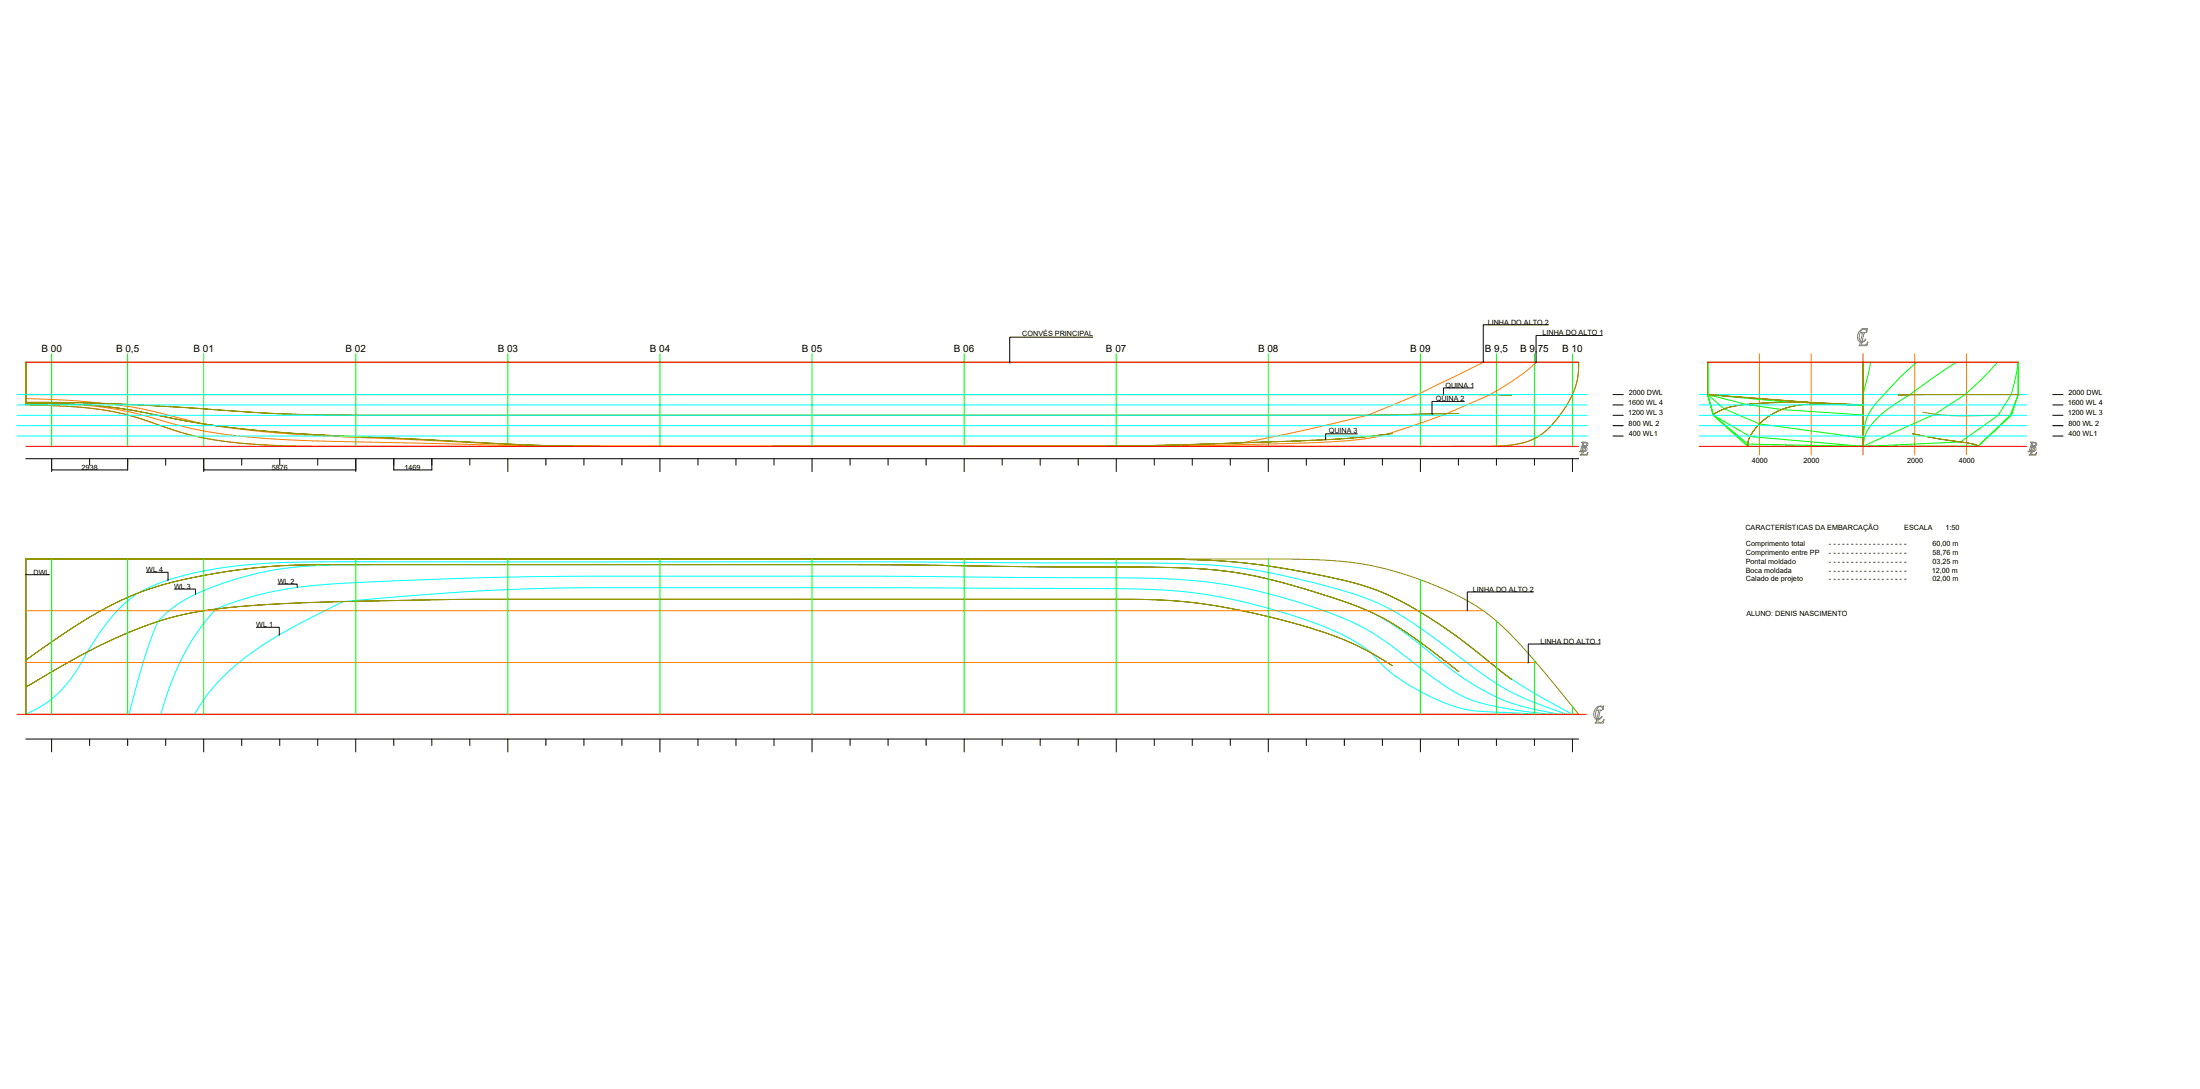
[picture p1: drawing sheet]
<svg xmlns="http://www.w3.org/2000/svg" width="1700mm" height="841mm" viewBox="0 0 1700 841" stroke-linecap="round" stroke-linejoin="round" font-family="sans-serif">
<!-- layer: STATIONS -->
<g fill="none" stroke="#0f0" stroke-width=".77">
<path d="M40 273v72M99 273v72M157 273v72M275 273v72M392 273v72M510 273v72M627 273v72M745 273v72M863 273v72M980 273v72M1098 273v72M1156 273v72"/>
<path d="M1186 273v72M1215 273v72M1320 280v25l4 16 27 22 89 2h-89l-27-24-4-16zM1320 280v25l4 16 27 24h89M1446 280l-6 25M1481 280a220 220 0 0 0-37 40 44 44 0 0 0-4 19M1512 280l-41 28a72 72 0 0 0-28 25l-2 5-1 7M1543 280l-12 13-13 12-23 15-55 25M1560 280l-3 12-3 13-10 16-29 20-75 4M1384 311l-64-6v-25v25l29 7 28 4 63 4M1407 312l33 1M1440 338l-80-11-28-11-12-11v-25v25l4 16 28 16 88 8"/>
<path d="M1440 345h89l24-24 7-16v-25v25l-6 16-25 24zM40 432v120M99 432v120M157 432v120M275 432v120M392 432v120M510 432v120M627 432v120M745 432v120M863 432v120M980 432v120M1098 448v104"/>
<path d="M1156 480v72M1186 510v42M1215 546v6"/>
</g>
<!-- layer: BUTTOCKS -->
<path d="M20 280v28h14a419 419 0 0 1 89 11 443 443 0 0 0 103 16l107 5a2401 2401 0 0 0 175 5h339l50-1 63-2 42-9 55-12 39-16 50-25M1187 280l-10 9-21 13a380 380 0 0 1-55 24 237 237 0 0 1-39 12l-22 2a2893 2893 0 0 1-175 5h-416l-191-4a567 567 0 0 1-112-10l-42-12-20-4-31-3-33-1v-31v33a341 341 0 0 1 70 5l16 5 19 6a246 246 0 0 0 80 15l44 1h902a77 77 0 0 0 34-6 60 60 0 0 0 24-23 57 57 0 0 0 11-36M1360 273v78M1400 273v78M1480 273v78M1520 273v78M20 472h1126M20 512h1167" fill="none" stroke="#ff7f00" stroke-width=".77"/>
<!-- layer: WATERLINES -->
<g fill="none" stroke="#0ff" stroke-width=".77">
<path d="M13 305h1213M13 313h1213M1313 305h253M1313 313h253M13 321h1213M13 329h1213M13 337h1213M1313 321h253M1313 329h253M1313 337h253M100 552a479 479 0 0 1 22-72 91 91 0 0 1 38-25 254 254 0 0 1 101-19h411l131 2h84a377 377 0 0 1 92 9l19 5a419 419 0 0 1 66 23 281 281 0 0 1 49 35 165 165 0 0 0 69 37l23 5M124 552a233 233 0 0 1 19-48 144 144 0 0 1 24-34 273 273 0 0 1 93-19l99-4 81-2h243l180 1a440 440 0 0 1 112 11 334 334 0 0 1 84 31l15 10 25 19a135 135 0 0 0 42 25l26 6 32 4"/>
<path d="M150 552a163 163 0 0 1 61-59 608 608 0 0 1 53-28h1a1978 1978 0 0 1 195-11l376 1a636 636 0 0 1 85 3 438 438 0 0 1 115 32 103 103 0 0 1 25 16 104 104 0 0 0 37 28 106 106 0 0 0 49 16l42 2M1211 552l-10-4a199 199 0 0 1-69-37l-8-6a308 308 0 0 0-57-38 297 297 0 0 0-61-19 421 421 0 0 0-113-13l-227-1h-396a608 608 0 0 0-103 5 177 177 0 0 0-61 19 129 129 0 0 0-36 41l-3 4a97 97 0 0 1-38 44l-9 5v-120h862a589 589 0 0 1 110 7 419 419 0 0 1 72 17 297 297 0 0 1 79 49 315 315 0 0 0 64 42l8 5"/>
</g>
<!-- layer: CL -->
<path d="M1440 273v78M20 345h1200M1313 345h253M13 552h1213" fill="none" stroke="#f00" stroke-width=".77"/>
<!-- layer: EDGES -->
<g fill="none" stroke="#959500" stroke-width=".77">
<path d="M20 280v31v-6h45h-45v-25h1200v9l-2 6-2 7-3 7a83 83 0 0 1-25 28 75 75 0 0 1-38 8h-456h145l68-1 121-5 22-1 26-3-26 3-33 2-137 4-54 1h-386l-40-2-149-7-34-2-29-3a709 709 0 0 1-82-13l21 4a902 902 0 0 0 151 15l134 7 62 1h-236a414 414 0 0 1-91-9l-17-5a240 240 0 0 0-93-18h-17v-1l45 1-45-1v-1h45h-45v2zM1320 280v25l78 6-78-6v-25h120v33l-42-2h-31h31l21 1-26 1 26-1 21 1v32v-65h120M65 313a325 325 0 0 1 41 5 325 325 0 0 0-41-5zM65 305h1103zM65 311l41 2zM106 313l100 6 59 2h782l80-2-80 2h-782l-59-2zM1252 305h.1M1324 320v1l3-3 7-3 12-2-12 2zM1346 313l21-2zM1374 318a59 59 0 0 1 19-5 59 59 0 0 0-19 5zM1467 305h93zM1486 318a205 205 0 0 0 51 3h17"/>
<path d="M1560 305h.1M1359 328l2-2-4 5-4 5-2 4v5v-4l1-4 4-5zM1361 326l6-5 7-3-7 3zM1477 335l19 4 27 4 4 1 2 1-2-1-4-1-27-4zM1553 321h.1M474 345h67zM541 345h153zM1529 345h.1M20 432v78v-78h884a554 554 0 0 1 155 22 292 292 0 0 1 77 45l32 26-12-10a388 388 0 0 0-85-56 336 336 0 0 0-73-19 636 636 0 0 0-121-8h-812h917a358 358 0 0 1 86 7 259 259 0 0 1 78 33 283 283 0 0 1 51 51l23 29h-1200v-21l45-26-45 26v-21l23-16 22-15-22 15-23 16v42zM106 458a395 395 0 0 1 104-21l41-1h411l140 2h85a377 377 0 0 1 103 12 471 471 0 0 1 75 25 423 423 0 0 1 62 44 423 423 0 0 0-62-44 502 502 0 0 0-87-28 422 422 0 0 0-98-9h-78l-125-2h-419a456 456 0 0 0-144 19zM20 477h.1M65 479a258 258 0 0 1 41-21 258 258 0 0 0-41 21z"/>
<path d="M150 473a870 870 0 0 1 118-8l103-2h492a469 469 0 0 1 184 35l12 6 17 10a241 241 0 0 0-78-33 456 456 0 0 0-145-18h-482l-109 2-45 1a558 558 0 0 0-67 7zM106 486a224 224 0 0 1 44-13 224 224 0 0 0-44 13zM65 505a392 392 0 0 1 41-19 392 392 0 0 0-41 19z"/>
</g>
<!-- layer: 0 -->
<path d="M20 280h1200M1320 280h240" fill="none" stroke="#f00" stroke-width=".77"/>
<!-- layer: REFERENCE_LINES -->
<g fill="none" stroke="#000" stroke-width=".77">
<path d="M1246 305h8M1246 313h8M1246 321h8M1246 329h8M1246 337h8M20 354h1200M40 354v10M69 354v5M99 354v5M128 354v5M157 354v10M187 354v5"/>
<path d="M216 354v5M246 354v5M275 354v10M304 354v5M334 354v5M363 354v5M392 354v10M422 354v5M451 354v5M481 354v5M510 354v10M539 354v5"/>
<path d="M569 354v5M598 354v5M627 354v10M657 354v5M686 354v5M716 354v5M745 354v10M774 354v5M804 354v5M833 354v5M863 354v10M892 354v5"/>
<path d="M921 354v5M951 354v5M980 354v10M1009 354v5M1039 354v5M1068 354v5M1098 354v10M1127 354v5M1156 354v5M1186 354v5M1215 354v10M20 571h1200"/>
<path d="M40 571v10M69 571v5M99 571v5M128 571v5M157 571v10M187 571v5M216 571v5M246 571v5M275 571v10M304 571v5M334 571v5M363 571v5"/>
<path d="M392 571v10M422 571v5M451 571v5M481 571v5M510 571v10M539 571v5M569 571v5M598 571v5M627 571v10M657 571v5M686 571v5M716 571v5"/>
<path d="M745 571v10M774 571v5M804 571v5M833 571v5M863 571v10M892 571v5M921 571v5M951 571v5M980 571v10M1009 571v5M1039 571v5M1068 571v5"/>
<path d="M1098 571v10M1127 571v5M1156 571v5M1186 571v5M1215 571v10"/>
</g>
<!-- layer: COTAS -->
<g fill="none" stroke="#000" stroke-width=".77">
<path d="M1197 251h-51v29M1238 259h-51v21M844 260h-64v20M1138 300h-23v5M1132 310h-25v10M1586 305h8M1586 313h8M1049 335h-25v5M1586 321h8M1586 329h8M1586 337h8M40 354v9"/>
<path d="M99 354v9M157 354v9M275 354v9M304 354v9M334 354v9M40 363h59M157 363h118M304 363h30M20 444h18M113 442h17v6M135 455h16v4M215 451h15v3"/>
<path d="M1185 457h-51v15M198 484h18v6M1236 497h-55v15"/>
</g>
<!-- layer: 08 LINHA DE BASE HACHURAS E CENTRO -->
<g fill="none" stroke="#808080" stroke-width=".77">
<path d="M1437 255a5 5 0 0 1 6-1l-1 3a2.4 2.4 0 0 0-2-3 2.4 2.4 0 0 0-2 3l-1 2a2.8 2.8 0 0 0 0 3 2.8 2.8 0 0 0 3 1l2-1a3 3 0 0 1-5 2 3 3 0 0 1-2-5zM1438 264l-2 3h7v-3l-2 2h-2v-2M1438 263l1-5-1-1h3l-1 1-1 6M1222 341l3 1a1.8 1.8 0 0 1 2 2 1.8 1.8 0 0 1-2 1 2 2 0 0 1 1 3 2 2 0 0 1-2 1h-4l1-1 2-5v-1zM1223 349l-1 2h-1h5l1-2-1 2h-3l1-2M1223 345a1.8 1.8 0 0 1 2 2 1.8 1.8 0 0 1-2 1h-1zM1223 344l1 1M1223 344h3M1224 345l-1 3M1224 342h1a1.5 1.5 0 0 1 1 1 1.5 1.5 0 0 1-2 2h-1zM1225 345l-1 3M1225 344v1"/>
<path d="M1569 341l3 1a1.8 1.8 0 0 1 2 1 1.8 1.8 0 0 1-2 2 2 2 0 0 1 1 3 2 2 0 0 1-2 1h-4l1-1 2-5v-1zM1570 349l-1 2h-1h5l1-2-2 2h-2v-2M1570 345a1.8 1.8 0 0 1 2 2 1.8 1.8 0 0 1-2 1h-1zM1570 344l1 1M1570 344h2M1571 345l-1 3M1571 342a1.4 1.4 0 0 1 2 1 1.4 1.4 0 0 1-1 2h-2zM1571 345v3M1572 344v1M1234 547v-1a5 5 0 0 1 5-1v3a2.4 2.4 0 0 0-3-2 2.4 2.4 0 0 0-2 2l-1 3a2.8 2.8 0 0 0 0 3 2.8 2.8 0 0 0 4 1l1-1a3 3 0 0 1-5 1 3 3 0 0 1-1-4zM1234 556l-1 2h6l1-2-3 2h-2v-2M1234 555l1-6-1-1h4l-1 1-2 6"/>
</g>
<g font-size="7.7">
<text x="32" y="272">B 00</text>
<text x="90" y="272">B 0,5</text>
<text x="150" y="272">B 01</text>
<text x="267" y="272">B 02</text>
<text x="385" y="272">B 03</text>
<text x="502" y="272">B 04</text>
<text x="620" y="272">B 05</text>
<text x="737" y="272">B 06</text>
<text x="855" y="272">B 07</text>
<text x="972" y="272">B 08</text>
<text x="1090" y="272">B 09</text>
<text x="1147" y="272">B 9,5</text>
<text x="1175" y="272">B 9,75</text>
<text x="1207" y="272">B 10</text>
</g>
<g font-size="5.6">
<text x="1150" y="251">LINHA DO ALTO 2</text>
<text x="790" y="260">CONVÉS PRINCIPAL</text>
<text x="1192" y="259">LINHA DO ALTO 1</text>
<text x="1117" y="299">QUINA 1</text>
<text x="1259" y="305">2000 DWL</text>
<text x="1598" y="305">2000 DWL</text>
<text x="1109" y="310">QUINA 2</text>
<text x="1258" y="313">1600 WL 4</text>
<text x="1598" y="313">1600 WL 4</text>
<text x="1258" y="321">1200 WL 3</text>
<text x="1598" y="321">1200 WL 3</text>
<text x="1259" y="329">800 WL 2</text>
<text x="1598" y="329">800 WL 2</text>
<text x="1027" y="335">QUINA 3</text>
<text x="1259" y="337">400 WL1</text>
<text x="1598" y="337">400 WL1</text>
<text x="1354" y="358">4000</text>
<text x="1394" y="358">2000</text>
<text x="1474" y="358">2000</text>
<text x="1514" y="358">4000</text>
<text x="63" y="363">2938</text>
<text x="210" y="363">5876</text>
<text x="313" y="363">1469</text>
<text x="1349" y="409">CARACTERÍSTICAS DA EMBARCAÇÃO</text>
<text x="1471" y="409">ESCALA</text>
<text x="1503" y="409">1:50</text>
<text x="1349" y="422">Comprimento total</text>
<text x="1413" y="422">- - - - - - - - - - - - - - - - - -</text>
<text x="1493" y="422">60,00 m</text>
<text x="1349" y="429">Comprimento entre PP</text>
<text x="1413" y="429">- - - - - - - - - - - - - - - - - -</text>
<text x="1493" y="429">58,76 m</text>
<text x="1349" y="435">Pontal moldado</text>
<text x="1413" y="435">- - - - - - - - - - - - - - - - - -</text>
<text x="1493" y="435">03,25 m</text>
<text x="26" y="444">DWL</text>
<text x="113" y="442">WL 4</text>
<text x="1349" y="442">Boca moldada</text>
<text x="1413" y="442">- - - - - - - - - - - - - - - - - -</text>
<text x="1493" y="442">12,00 m</text>
<text x="1349" y="449">Calado de projeto</text>
<text x="1413" y="449">- - - - - - - - - - - - - - - - - -</text>
<text x="1493" y="449">02,00 m</text>
<text x="135" y="455">WL 3</text>
<text x="215" y="451">WL 2</text>
<text x="1138" y="457">LINHA DO ALTO 2</text>
<text x="1349" y="476">ALUNO: DENIS NASCIMENTO</text>
<text x="198" y="484">WL 1</text>
<text x="1190" y="497">LINHA DO ALTO 1</text>
</g>
</svg>
